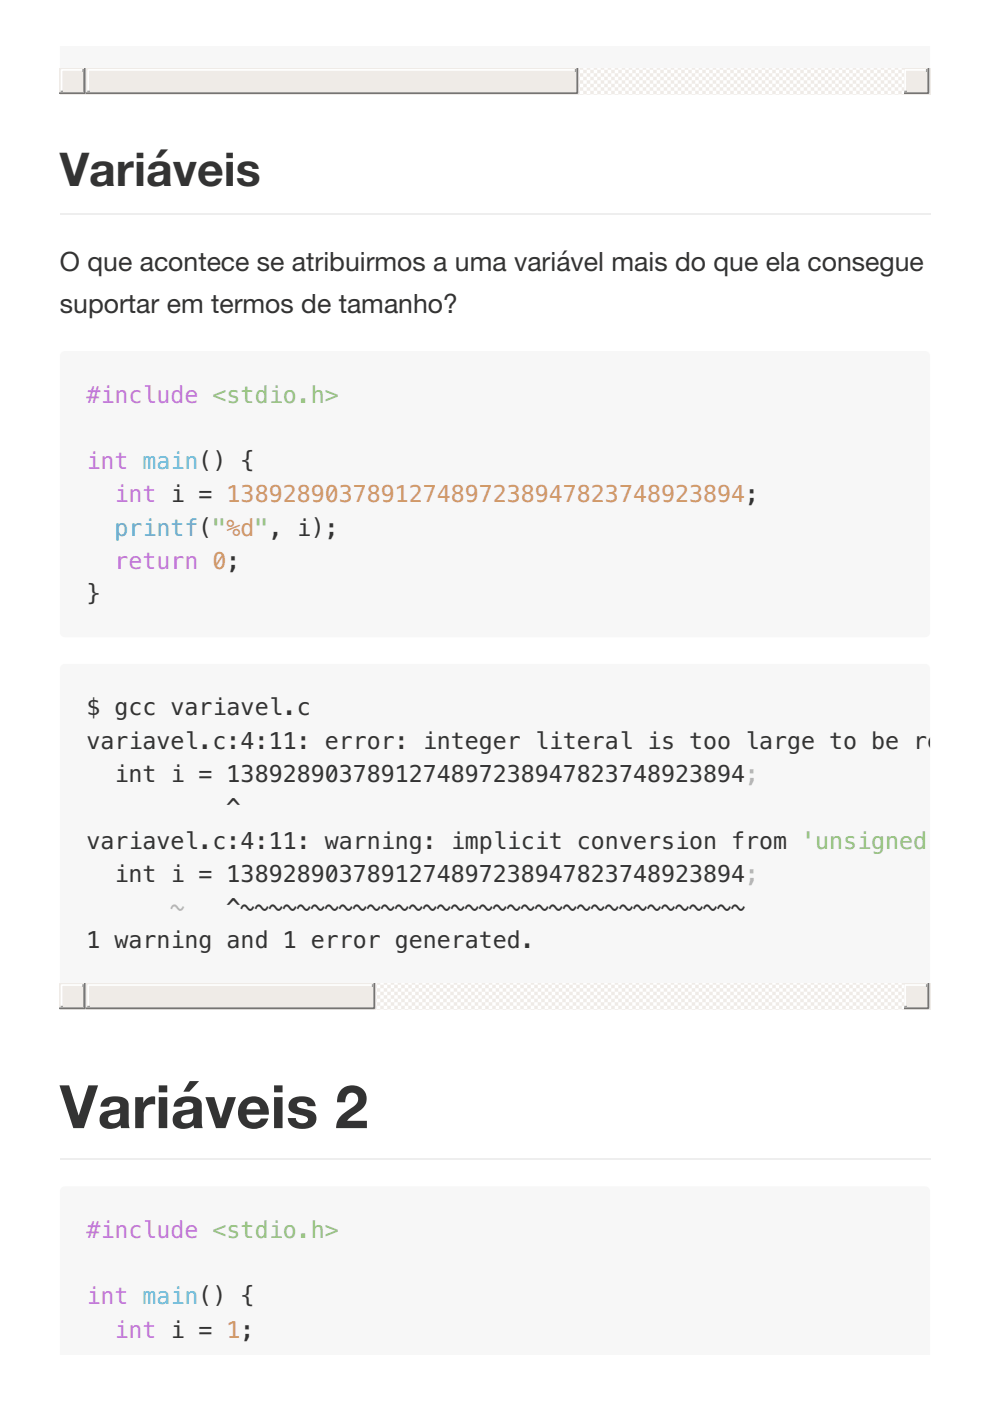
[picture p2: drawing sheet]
<svg xmlns="http://www.w3.org/2000/svg" width="210mm" height="297mm" viewBox="0 0 210 297" stroke-linecap="round" stroke-linejoin="round" font-family="sans-serif">
<path d="M12.7 9.8h184.5v9.2a1.06 1.06 0 0 1-1.1 1.1h-182.3a1.06 1.06 0 0 1-1.1-1.1z" fill-rule="evenodd" fill="#f7f7f7"/>
<path d="M12.7 14.5h184.5v5.6h-184.5z" fill="#efebe7"/>
<path d="M17.6 14.5h-4.9v4.9" fill="none" stroke="#efebe7" stroke-width=".35"/>
<path d="M18 14.5v5.3h-5.3" fill="none" stroke="#767472" stroke-width=".35"/>
<path d="M17.3 14.8h-4.2v4.2" fill="none" stroke="#fff" stroke-width=".35"/>
<path d="M17.6 14.8v4.6h-4.5" fill="none" stroke="#9f9d9a" stroke-width=".35"/>
<path d="M13.4 15.2h4.2v4.2h-4.2z" fill="#efebe7"/>
<path d="M196.5 14.5h-4.9v4.9" fill="none" stroke="#efebe7" stroke-width=".35"/>
<path d="M196.8 14.5v5.3h-5.2" fill="none" stroke="#767472" stroke-width=".35"/>
<path d="M196.1 14.8h-4.2v4.2" fill="none" stroke="#fff" stroke-width=".35"/>
<path d="M196.5 14.8v4.6h-4.6" fill="none" stroke="#9f9d9a" stroke-width=".35"/>
<path d="M192.3 15.2h4.2v4.2h-4.2z" fill="#efebe7"/>
<path d="M122.8 14.5h68.8v5.6h-68.8z" fill-rule="evenodd" fill="#efebe7"/>
<path d="M122.8 14.5h68.8v5.6h-68.8z" fill-rule="evenodd" fill="#fff"/>
<path d="M122.1 14.5h-103.8v4.9" fill="none" stroke="#efebe7" stroke-width=".35"/>
<path d="M122.4 14.5v5.3h-104.1" fill="none" stroke="#767472" stroke-width=".35"/>
<path d="M121.7 14.8h-103v4.2" fill="none" stroke="#fff" stroke-width=".35"/>
<path d="M122.1 14.8v4.6h-103.4" fill="none" stroke="#9f9d9a" stroke-width=".35"/>
<path d="M19 15.2h103.1v4.2h-103.1z" fill="#efebe7"/>
<path d="M12.7 45.3h184.5" fill="none" stroke="#eee" stroke-width=".35"/>
<g fill="#f7f7f7">
<path d="M12.9 74.9l.9-.5h182.3a1.06 1.06 0 0 1 1.1 1.1v58.6a1.06 1.06 0 0 1-1.1 1h-182.3a1.06 1.06 0 0 1-1.1-1v-58.6z" fill-rule="evenodd"/>
<path d="M12.9 141.2l.9-.4h182.3a1.06 1.06 0 0 1 1.1 1v71.3a1.06 1.06 0 0 1-1.1 1h-182.3a1.06 1.06 0 0 1-1.1-1v-71.3z" fill-rule="evenodd"/>
</g>
<path d="M12.7 208.5h184.5v5.6h-184.5z" fill="#efebe7"/>
<path d="M17.6 208.5h-4.9v4.9" fill="none" stroke="#efebe7" stroke-width=".35"/>
<path d="M18 208.5v5.3h-5.3" fill="none" stroke="#767472" stroke-width=".35"/>
<path d="M17.3 208.8h-4.2v4.3" fill="none" stroke="#fff" stroke-width=".35"/>
<path d="M17.6 208.8v4.6h-4.5" fill="none" stroke="#9f9d9a" stroke-width=".35"/>
<path d="M13.4 209.2h4.2v4.2h-4.2z" fill="#efebe7"/>
<path d="M196.5 208.5h-4.9v4.9" fill="none" stroke="#efebe7" stroke-width=".35"/>
<path d="M196.8 208.5v5.3h-5.2" fill="none" stroke="#767472" stroke-width=".35"/>
<path d="M196.1 208.8h-4.2v4.3" fill="none" stroke="#fff" stroke-width=".35"/>
<path d="M196.5 208.8v4.6h-4.6" fill="none" stroke="#9f9d9a" stroke-width=".35"/>
<path d="M192.3 209.2h4.2v4.2h-4.2z" fill="#efebe7"/>
<path d="M79.7 208.5h111.9v5.6h-111.9z" fill-rule="evenodd" fill="#efebe7"/>
<path d="M79.7 208.5h111.9v5.6h-111.9z" fill-rule="evenodd" fill="#fff"/>
<path d="M79 208.5h-60.7v4.9" fill="none" stroke="#efebe7" stroke-width=".35"/>
<path d="M79.4 208.5v5.3h-61.1" fill="none" stroke="#767472" stroke-width=".35"/>
<path d="M78.7 208.8h-60v4.3" fill="none" stroke="#fff" stroke-width=".35"/>
<path d="M79 208.8v4.6h-60.3" fill="none" stroke="#9f9d9a" stroke-width=".35"/>
<path d="M19 209.2h60v4.2h-60z" fill="#efebe7"/>
<path d="M12.7 245.7h184.5" fill="none" stroke="#eee" stroke-width=".35"/>
<path d="M12.9 252l.9-.5h182.3a1.06 1.06 0 0 1 1.1 1.1v34.6h-184.5v-34.6z" fill-rule="evenodd" fill="#f7f7f7"/>
<text font-size="12.7" fill="#333" x="12.7" y="239.2">Variáveis 2</text>
<text font-size="9.9" fill="#333" x="12.7" y="39.5">Variáveis</text>
<g font-size="5.6" fill="#333">
<text x="12.7" y="57.5">O que acontece se atribuirmos a uma variável mais do que ela consegue</text>
<text x="12.7" y="66.3">suportar em termos de tamanho?</text>
</g>
<g font-size="4.9" fill="#c678dd">
<text x="18.3" y="85.4">#include &lt;stdio.h&gt;</text>
<text x="18.3" y="99.5">int main() {</text>
<text x="24.3" y="106.5">int i = 1389289037891274897238947823748923894;</text>
<text x="24.3" y="120.6">return 0;</text>
<text x="18.3" y="262.5">#include &lt;stdio.h&gt;</text>
<text x="18.3" y="276.6">int main() {</text>
<text x="24.3" y="283.6">int i = 1;</text>
</g>
<text font-size="4.9" fill="#56b6c2" x="24.3" y="113.6">printf(&quot;%d&quot;, i);</text>
<g font-size="4.9" fill="#333">
<text x="18.3" y="127.7">}</text>
<text x="18.3" y="151.7">$ gcc variavel.c</text>
<text x="18.3" y="158.7">variavel.c:4:11: error: integer literal is too large to be repres</text>
<text x="24.3" y="165.8">int i = 1389289037891274897238947823748923894;</text>
<text x="48.1" y="172.9">^</text>
<text x="18.3" y="179.9">variavel.c:4:11: warning: implicit conversion from 'unsigned</text>
<text x="24.3" y="187">int i = 1389289037891274897238947823748923894;</text>
<text x="48.1" y="194">^~~~~~~~~~~~~~~~~~~~~~~~~~~~~~~~~~~~~</text>
<text x="18.3" y="201.1">1 warning and 1 error generated.</text>
</g>
<text font-size="4.9" fill="#abb2bf" x="36.2" y="194">~</text>
</svg>
